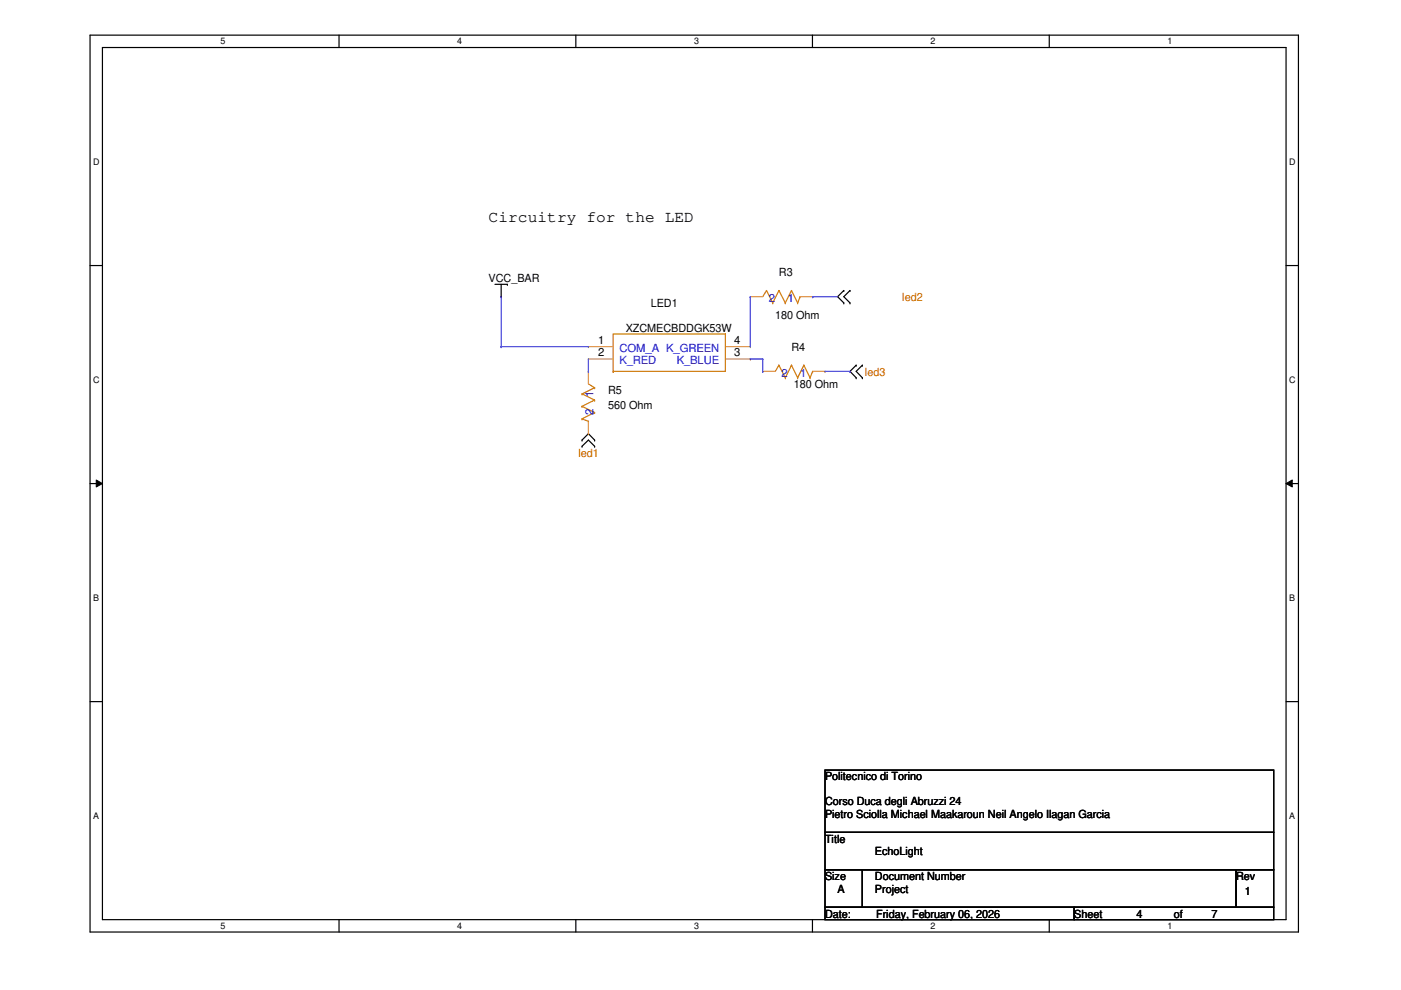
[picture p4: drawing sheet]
<svg xmlns="http://www.w3.org/2000/svg" width="297mm" height="210mm" viewBox="0 0 297 210" stroke-linecap="round" stroke-linejoin="round" font-family="sans-serif">
<path d="M19.1 7.5h256.2v190.1h-256.2zM21.7 10.1h251v184.9h-251z" fill="none" stroke="#000" stroke-width=".25"/>
<g fill="#fff">
<path d="M46.8 7.7h1v2.1h-1z"/>
<path d="M46.8 195.2h1v2.2h-1z"/>
</g>
<path d="M71.9 7.5v2.6M71.9 195v2.6" fill="none" stroke="#000" stroke-width=".25"/>
<g fill="#fff">
<path d="M96.9 7.7h1.1v2.1h-1.1z"/>
<path d="M96.9 195.2h1.1v2.2h-1.1z"/>
</g>
<path d="M122.1 7.5v2.6M122.1 195v2.6" fill="none" stroke="#000" stroke-width=".25"/>
<g fill="#fff">
<path d="M147.2 7.7h1v2.1h-1z"/>
<path d="M147.2 195.2h1v2.2h-1z"/>
</g>
<path d="M172.3 7.5v2.6M172.3 195v2.6" fill="none" stroke="#000" stroke-width=".25"/>
<g fill="#fff">
<path d="M197.3 7.7h1v2.1h-1z"/>
<path d="M197.3 195.2h1v2.2h-1z"/>
</g>
<path d="M222.5 7.5v2.6M222.5 195v2.6" fill="none" stroke="#000" stroke-width=".25"/>
<g fill="#fff">
<path d="M247.5 7.7h1v2.1h-1z"/>
<path d="M247.5 195.2h1v2.2h-1z"/>
<path d="M19.8 33.2h1.3v2.1h-1.3z"/>
<path d="M273.3 33.2h1.4v2.1h-1.4z"/>
<path d="M19.8 79.4h1.3v2.1h-1.3z"/>
<path d="M273.3 79.4h1.4v2.1h-1.4z"/>
</g>
<path d="M19.1 56.3h2.6M272.7 56.3h2.6" fill="none" stroke="#000" stroke-width=".25"/>
<g fill="#fff">
<path d="M19.8 125.6h1.2v2.2h-1.2z"/>
<path d="M273.3 125.6h1.3v2.2h-1.3z"/>
</g>
<path d="M19.1 102.5h2.6M272.7 102.5h2.6" fill="none" stroke="#000" stroke-width=".25"/>
<path d="M20.4 101.8l1.3 .7-1.3 .8zM272.7 102.5l1.3-.7v1.5z" fill="#000"/>
<path d="M20.4 101.8l1.3 .7-1.3 .8zM272.7 102.5l1.3-.7v1.5z" fill="none" stroke="#000" stroke-width=".21"/>
<g fill="#fff">
<path d="M19.8 171.9h1.2v2.1h-1.2z"/>
<path d="M273.3 171.9h1.3v2.1h-1.3z"/>
</g>
<g fill="none" stroke="#000" stroke-width=".25">
<path d="M104.9 60.3h2.7M106.3 62.9h.1M106.3 60.3v2.6M107.6 60.3h.1M178.9 61.6h.1M178.9 64.2h.1M178.9 61.6l-1.3 1.3 1.3 1.3M180.2 64.2h.1M180.2 61.6h.1M180.2 61.6l-1.3 1.3 1.3 1.3M181.5 77.4h.1M181.5 77.4l-1.3 1.3 1.3 1.4"/>
<path d="M182.8 77.4h.1M182.8 77.4l-1.3 1.3 1.3 1.4M123.4 93.3h.1M123.4 94.6h.1M123.4 93.3l1.4-1.4 1.3 1.4M123.4 94.6l1.4-1.3 1.3 1.3M126.1 93.3h.1M126.1 94.6h.1M181.5 80.1h.1M182.8 80.1h.1M19.1 148.8h2.6M272.7 148.8h2.6"/>
<path d="M174.9 163.3h95.1v13.2h-95.1zM174.9 176.5h95.1v7.9h-95.1zM174.9 184.4h7.9v8h-7.9zM174.9 192.4h52.9v2.6h-52.9zM182.8 184.4h79.3v8h-79.3zM227.8 192.4h42.2v2.6h-42.2zM262.1 184.4h7.9v8h-7.9z"/>
</g>
<g fill="none" stroke="#cc8006" stroke-width=".25">
<path d="M130 78.7h.1M153.8 70.8h.1M153.8 70.8h-23.8v7.9M153.8 70.8v7.9h-23.8M162.5 61.6h.1M162.5 61.6l1.3 2.6M162.5 61.6l-.8 1.3M163.8 64.2h.1M165.1 77.4h.1M165.1 61.6h.1M165.1 77.4l1.4 2.7M165.1 77.4l-.7 1.3"/>
<path d="M165.1 61.6l-1.3 2.6M165.1 61.6l1.4 2.6M166.5 64.2h.1M167.8 77.4h.1M167.8 61.6h.1M167.8 77.4l-1.3 2.7M167.8 77.4l1.3 2.7M167.8 61.6l-1.3 2.6M167.8 61.6l1.3 2.6M169.1 64.2h.1M169.6 62.9h.1M169.6 62.9l-.5 1.3"/>
<path d="M170.4 77.4h.1M170.4 77.4l-1.3 2.7M170.4 77.4l1.3 2.7M172.3 78.7h.1M172.3 78.7l-.6 1.4M123.4 83.5h.1M123.4 86.1h.1M123.4 88.8h.1M123.4 83.5l2.7 1.3M123.4 86.1l2.7 1.4M123.4 88.8l1.4 .5M124.8 89.3h.1"/>
<path d="M124.8 81.4l1.3 .8M126.1 84.8h.1M126.1 87.5h.1M126.1 82.2h.1M126.1 82.2l-2.7 1.3M126.1 84.8l-2.7 1.3M126.1 87.5l-2.7 1.3M166.5 80.1h.1M169.1 80.1h.1M171.7 80.1h.1"/>
</g>
<g fill="none" stroke="#a84" stroke-width=".25">
<path d="M124.8 78.7h.1M124.8 73.5h.1M124.8 76.1h.1M124.8 78.7v2.7M124.8 73.5h5.2M124.8 76.1h5.2M153.8 73.5h5.3M153.8 76.1h5.3M159.1 76.1h.1M159.1 73.5h.1M159.1 62.9h.1M159.1 62.9h2.6"/>
<path d="M161.7 78.7h.1M161.7 78.7h2.7M169.6 62.9h2.7M172.3 62.9h.1M172.3 78.7h2.6M174.9 78.7h.1M124.8 91.9h.1M124.8 89.3v2.6"/>
</g>
<g fill="none" stroke="#4200ff" stroke-width=".25">
<path d="M106.3 73.5h.1M106.3 73.5h18.5M106.3 62.9v10.6M124.8 78.7h.1M124.8 76.1v2.6M159.1 62.9h.1M159.1 62.9v10.6M159.1 76.1h2.6M161.7 76.1h.1M161.7 78.7h.1M161.7 76.1v2.6M172.3 62.9h.1"/>
<path d="M172.3 62.9h5.3M174.9 78.7h5.3M180.2 78.7h.1"/>
</g>
<text font-size="3.4" x="103.6" y="47.1">Circuitry for the LED</text>
<g font-size="2.4">
<text x="103.6" y="59.8">VCC_BAR</text>
<text x="165.1" y="58.5">R3</text>
<text x="138" y="65.1">LED1</text>
<text x="132.7" y="70.4">XZCMECBDDGK53W</text>
<text x="164.4" y="67.7">180 Ohm</text>
<text x="126.8" y="72.9">1</text>
<text x="126.8" y="75.6">2</text>
<text x="155.7" y="75.6">3</text>
<text x="155.7" y="72.9">4</text>
<text x="167.8" y="74.3">R4</text>
<text x="128.9" y="83.6">R5</text>
<text x="168.3" y="82.3">180 Ohm</text>
<text x="128.9" y="86.8">560 Ohm</text>
<text x="174.9" y="165.5">Politecnico di Torino</text>
<text x="174.9" y="170.8">Corso Duca degli Abruzzi 24</text>
<text x="174.9" y="173.4">Pietro Sciolla Michael Maakaroun Neil Angelo Ilagan Garcia</text>
<text x="174.9" y="178.7">Title</text>
<text x="185.5" y="181.4">EchoLight</text>
<text x="174.9" y="186.6">Size</text>
<text x="177.6" y="189.3">A</text>
<text x="185.5" y="186.6">Document Number</text>
<text x="185.5" y="189.3">Project</text>
<text x="262.1" y="186.6">Rev</text>
<text x="263.9" y="189.8">1</text>
<text x="174.9" y="194.6">Date:</text>
<text x="185.8" y="194.6">Friday, February 06, 2026</text>
<text x="227.8" y="194.6">Sheet</text>
<text x="241" y="194.6">4</text>
<text x="248.9" y="194.6">of</text>
<text x="256.8" y="194.6">7</text>
</g>
<g font-size="2.4" fill="#00c">
<text x="163" y="64">2</text>
<text x="167" y="64">1</text>
<text x="131.3" y="74.6">COM_A K_GREEN</text>
<text x="131.3" y="77.2">K_RED</text>
<text x="143.5" y="77.2">K_BLUE</text>
<text x="165.7" y="79.8">2</text>
<text x="169.7" y="79.8">1</text>
<text x="125.9" y="88" transform="rotate(-90 125.9 88)">2</text>
<text x="125.9" y="84.1" transform="rotate(-90 125.9 84.1)">1</text>
</g>
<g font-size="2.4" fill="#f00">
<text x="191.3" y="63.8">led2</text>
<text x="183.4" y="79.6">led3</text>
<text x="122.6" y="96.8">led1</text>
</g>
<g font-size="1.9">
<text x="46.8" y="9.4">5</text>
<text x="96.9" y="9.4">4</text>
<text x="147.2" y="9.4">3</text>
<text x="197.3" y="9.4">2</text>
<text x="247.5" y="9.4">1</text>
<text x="19.8" y="34.9">D</text>
<text x="273.3" y="34.9">D</text>
<text x="19.8" y="81.1">C</text>
<text x="273.3" y="81.1">C</text>
<text x="19.8" y="127.3">B</text>
<text x="273.3" y="127.3">B</text>
<text x="19.8" y="173.6">A</text>
<text x="273.3" y="173.6">A</text>
<text x="46.8" y="196.9">5</text>
<text x="96.9" y="196.9">4</text>
<text x="147.2" y="196.9">3</text>
<text x="197.3" y="196.9">2</text>
<text x="247.5" y="196.9">1</text>
</g>
</svg>
